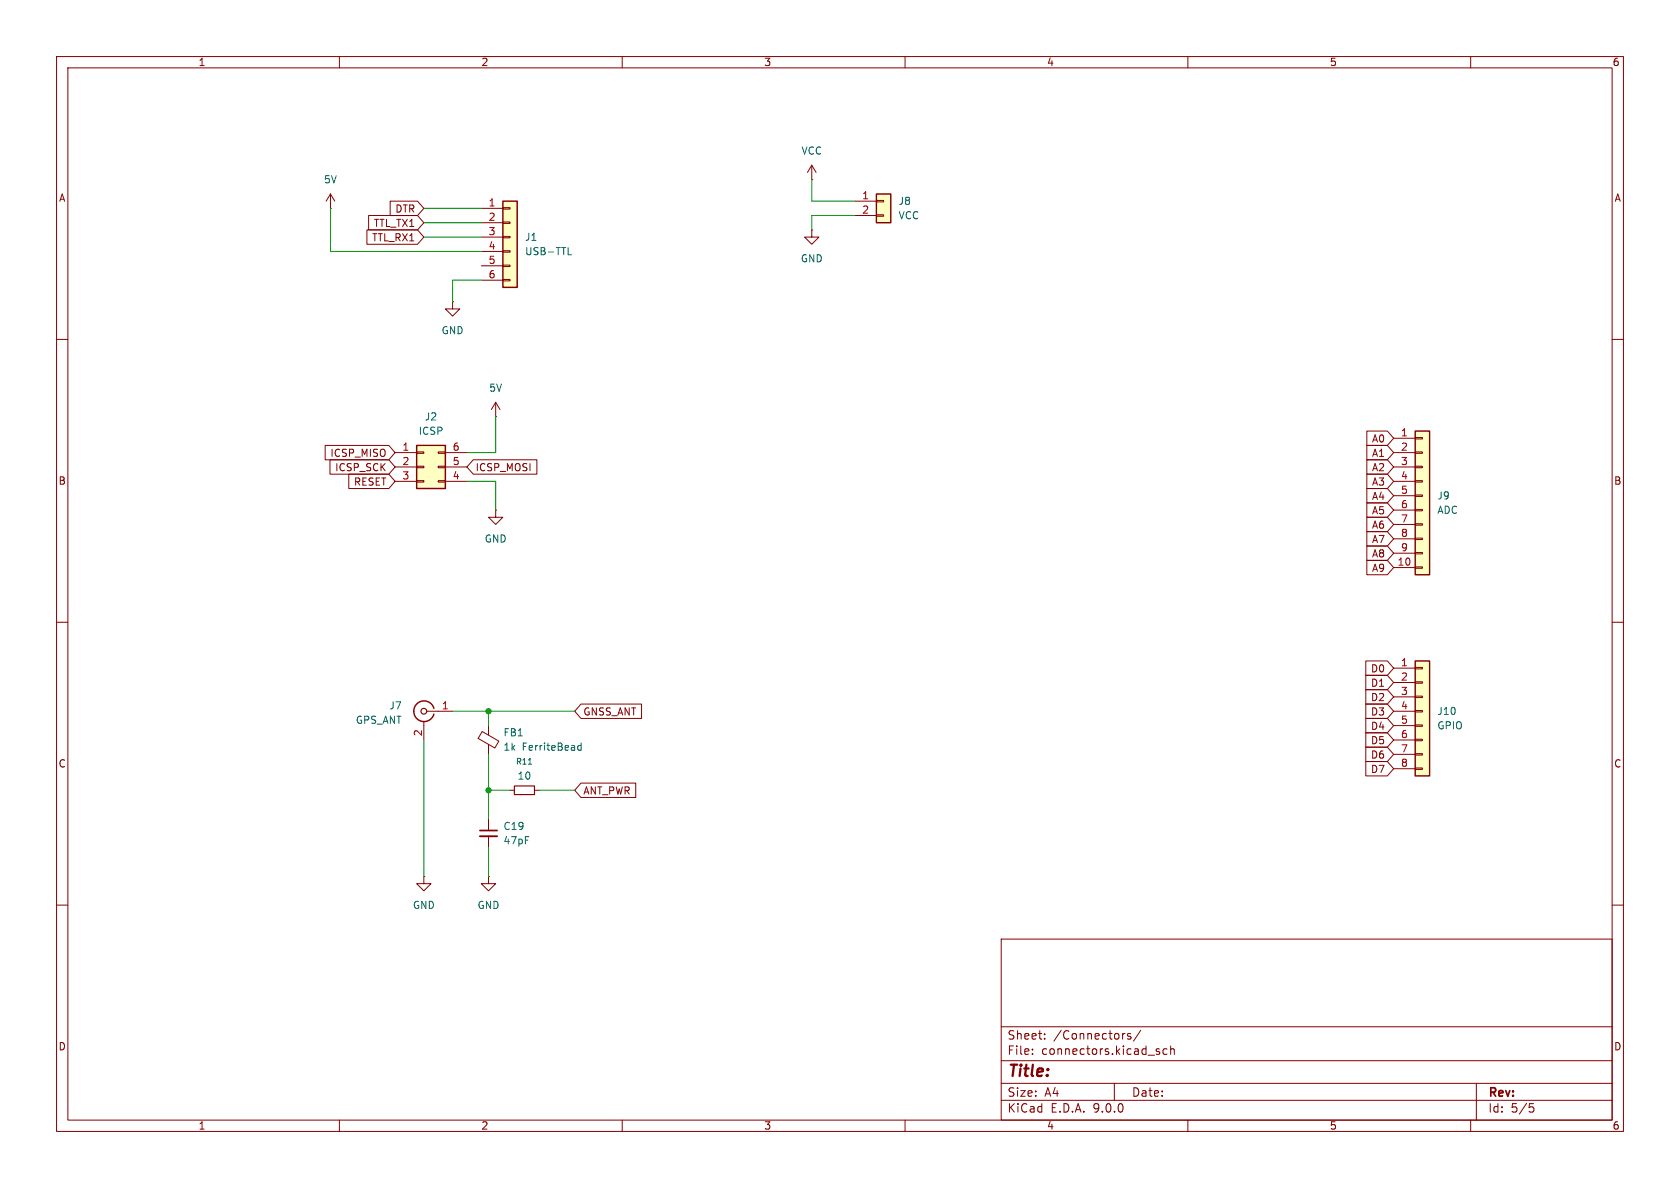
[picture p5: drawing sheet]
<svg xmlns="http://www.w3.org/2000/svg" width="297mm" height="210mm" viewBox="0 0 297 210" stroke-linecap="round" stroke-linejoin="round" font-family="sans-serif">
<g fill="none" stroke="#840000" stroke-width=".18">
<path d="M10 10h277v190h-277zM12 12h273v186h-273zM60 10v2M110 10v2M160 10v2M210 10v2M260 10v2M10 60h2M285 60h2M87.6 90.2v1.2h1.3l-1.3 1.3-1.2-1.3h1.2M87.6 90.2h.1M10 110h2"/>
<path d="M285 110h2M90.2 139.7h.7M94.5 139.7h.7M86.4 144.8v2M86.4 147.8v2.1M10 160h2M177 166h108v32h-108zM285 160h2M60 198v2M110 198v2M160 198v2M177 194.5h108"/>
<path d="M177 191.5h108M177 187.5h108M177 181.5h108M182.5 186.3v.1M182.5 185.5v.1M184.7 183.6v.1M184.7 182.8v.1M197 191.5v3M198.7 182.7h.2M199.9 182.8l-.4-.1-.2 .2 .1 .2 .5 .2v.3h-.6M201.7 182.1l-1.3 2M204.6 185.9l.4 .1v.2l-.2 .2h-.3"/>
<path d="M204.6 185.4l.4 .1M206.3 185.5l-.4-.1-.3 .3v.4l.1 .2h.6M207 185.5l.2-.1 .3 .1 .1 .9M207 184.9v1.5M210 198v2M260 198v2M261 191.5v6.5M270.4 195.1h.7M270.5 195.7h.4l.3 .3-.2 .5-.5 .1"/>
</g>
<path d="M90.9 138.9h3.6v1.6h-3.6z" fill="none" stroke="#840000" stroke-width=".2"/>
<path d="M93.4 135.1h.6" fill="none" stroke="#006464" stroke-width=".18"/>
<path d="M84.8 146.8h3.1" fill="none" stroke="#840000" stroke-width=".3"/>
<path d="M84.8 147.8h3.1" fill="none" stroke="#840000" stroke-width=".33"/>
<path d="M73.7 78.7h5v7.7h-5z" fill="#ffffc2"/>
<path d="M73.7 78.7h5v7.7h-5z" fill="none" stroke="#840000" stroke-width=".25"/>
<g fill="none" stroke="#840000" stroke-width=".18">
<path d="M58.4 36.8h.1M58.4 34.3l-.7 1.3M58.4 34.3l.8 1.3M58.4 34.3v2.5M73.7 79.9h1.2v.2h-1.2zM77.5 79.9h1.2v.2h-1.2zM87.6 73.7h.1M87.6 71.1l-.7 1.3M87.6 71.1l.8 1.3M87.6 71.1v2.6M69.8 80h3.9M69.8 82.6h3.9"/>
<path d="M69.8 85.1h3.9M73.7 82.4h1.2v.3h-1.2zM73.7 85h1.2v.2h-1.2zM77.5 82.4h1.2v.3h-1.2zM77.5 85h1.2v.2h-1.2zM78.7 80h3.8M78.7 82.6h3.8M78.7 85.1h3.8M85.2 129.3l3 1.7-.7 1.2-3-1.7zM86.4 128.3v1.6M86.4 131.6v1.8M74.9 154.9v1.3h1.3l-1.3 1.3-1.2-1.3h1.2"/>
<path d="M74.9 154.9h.1"/>
</g>
<path d="M102.7 131.4v1.2M102.7 131.8h-.3l-.3 .2 .2 .6h.4" fill="none" stroke="#006464" stroke-width=".18"/>
<path d="M88.9 35.6h2.5v15.2h-2.5z" fill="#ffffc2"/>
<path d="M88.9 35.6h2.5v15.2h-2.5z" fill="none" stroke="#840000" stroke-width=".25"/>
<path d="M85.1 36.8h3.8M85.1 39.4h3.8M88.9 36.7h1.3v.3h-1.3zM88.9 39.2h1.3v.3h-1.3zM85.1 41.9h3.8M85.1 44.5h3.8M85.1 47h3.8M85.1 49.5h3.8M88.9 41.8h1.3v.2h-1.3zM88.9 44.3h1.3v.3h-1.3zM88.9 46.9h1.3v.2h-1.3zM88.9 49.4h1.3v.3h-1.3z" fill="none" stroke="#840000" stroke-width=".18"/>
<path d="M100.4 45h.6" fill="none" stroke="#006464" stroke-width=".18"/>
<path d="M154.9 34.3h2.6v5.1h-2.6z" fill="#ffffc2"/>
<path d="M154.9 34.3h2.6v5.1h-2.6z" fill="none" stroke="#840000" stroke-width=".25"/>
<path d="M151.1 35.6h3.8M151.1 38.1h3.8M154.9 35.4h1.3v.3h-1.3zM154.9 38h1.3v.2h-1.3z" fill="none" stroke="#840000" stroke-width=".18"/>
<path d="M250.2 76.2h2.5v25.4h-2.5z" fill="#ffffc2"/>
<path d="M250.2 76.2h2.5v25.4h-2.5z" fill="none" stroke="#840000" stroke-width=".25"/>
<g fill="none" stroke="#840000" stroke-width=".18">
<path d="M143.5 31.8h.1M143.5 29.2l-.8 1.3M143.5 29.2l.8 1.3M143.5 29.2v2.6M80 53.3v1.3h1.3l-1.3 1.3-1.3-1.3h1.3M80 53.3h.1M246.4 77.5h3.8M250.2 77.3h1.3v.3h-1.3zM250.2 79.9h1.3v.2h-1.3zM246.4 80h3.8M246.4 82.6h3.8M246.4 85.1h3.8"/>
<path d="M246.4 87.6h3.8M246.4 90.2h3.8M246.4 92.7h3.8M246.4 95.3h3.8M246.4 97.8h3.8M250.2 82.4h1.3v.3h-1.3zM250.2 85h1.3v.2h-1.3zM250.2 87.5h1.3v.3h-1.3zM250.2 90h1.3v.3h-1.3zM250.2 92.6h1.3v.2h-1.3zM250.2 95.1h1.3v.3h-1.3zM250.2 97.7h1.3v.2h-1.3z"/>
<path d="M246.4 100.3h3.8M250.2 100.2h1.3v.3h-1.3z"/>
</g>
<path d="M250.2 116.8h2.5v20.4h-2.5z" fill="#ffffc2"/>
<path d="M250.2 116.8h2.5v20.4h-2.5zM76.7 125.2a1.81 1.81 0 0 0-2.8-.9 1.81 1.81 0 0 0 0 2.9 1.81 1.81 0 0 0 2.8-1" fill="none" stroke="#840000" stroke-width=".25"/>
<g fill="none" stroke="#840000" stroke-width=".18">
<path d="M65.2 38.1h8.6l1.1 1.3-1.1 1.2h-8.6zM69 35.6h4.8l1.1 1.2-1.1 1.3h-4.8zM64.9 40.6h8.9l1.1 1.3-1.1 1.3h-8.9zM143.5 40.6v1.3h1.3l-1.3 1.3-1.3-1.3h1.3M143.5 40.6h.1M57.5 78.7h11.2l1.1 1.3-1.1 1.3h-11.2zM241.6 76.2h3.7l1.1 1.3-1.1 1.2h-3.7zM241.6 78.7h3.7l1.1 1.3-1.1 1.3h-3.7zM58.3 81.3h10.4l1.1 1.3-1.1 1.2h-10.4zM61.7 83.8h7l1.1 1.3-1.1 1.3h-7zM83.7 81.3h11.2v2.5h-11.2l-1.2-1.2zM241.6 94h3.7l1.1 1.3-1.1 1.2h-3.7z"/>
<path d="M241.6 99.1h3.7l1.1 1.2-1.1 1.3h-3.7zM241.6 88.9h3.7l1.1 1.3-1.1 1.2h-3.7zM241.6 91.4h3.7l1.1 1.3-1.1 1.3h-3.7zM241.6 96.5h3.7l1.1 1.3-1.1 1.3h-3.7zM241.6 86.4h3.7l1.1 1.2-1.1 1.3h-3.7zM241.6 81.3h3.7l1.1 1.3-1.1 1.2h-3.7zM241.6 83.8h3.7l1.1 1.3-1.1 1.3h-3.7zM241.5 116.8h3.8l1.1 1.3-1.1 1.3h-3.8zM241.5 119.4h3.8l1.1 1.3-1.1 1.2h-3.8zM246.4 118.1h3.8M250.2 118h1.3v.2h-1.3zM74.9 127.5v3.3"/>
<path d="M75.4 125.7h4.6M102.7 138.4h9.7v2.6h-9.7l-1.1-1.3zM102.7 124.5h10.7v2.5h-10.7l-1.1-1.3zM241.5 129.5h3.8l1.1 1.3-1.1 1.3h-3.8zM241.5 132.1h3.8l1.1 1.3-1.1 1.2h-3.8zM241.5 134.6h3.8l1.1 1.3-1.1 1.3h-3.8zM241.5 127h3.8l1.1 1.3-1.1 1.2h-3.8zM241.5 124.5h3.8l1.1 1.2-1.1 1.3h-3.8zM241.5 121.9h3.8l1.1 1.3-1.1 1.3h-3.8zM246.4 120.7h3.8M246.4 123.2h3.8M246.4 125.7h3.8"/>
<path d="M246.4 128.3h3.8M246.4 130.8h3.8M246.4 133.4h3.8M246.4 135.9h3.8M250.2 120.5h1.3v.3h-1.3zM250.2 123.1h1.3v.2h-1.3zM250.2 125.6h1.3v.3h-1.3zM250.2 128.1h1.3v.3h-1.3zM250.2 130.7h1.3v.2h-1.3zM250.2 133.2h1.3v.3h-1.3zM250.2 135.8h1.3v.2h-1.3zM86.4 154.9v1.3h1.2l-1.2 1.3-1.3-1.3h1.3"/>
<path d="M86.4 154.9h.1"/>
</g>
<circle cx="74.9" cy="125.7" r=".51" fill="none" stroke="#840000" stroke-width=".2"/>
<g fill="none" stroke="#009600" stroke-width=".18">
<path d="M58.4 36.8v7.7h26.7M74.9 39.4h10.2M74.9 36.8h10.2M143.5 31.8v3.8h7.6M151.1 38.1h-7.6v2.5M74.9 41.9h10.2M85.1 49.5h-5.1v3.8M87.6 73.7v6.3h-5.1M82.5 85.1h5.1v5.1M74.9 130.8v24.1M80 125.7h21.6M86.4 125.7v2.6"/>
<path d="M86.4 133.4v11.4M86.4 139.7h3.8M95.2 139.7h6.4M86.4 149.9v5"/>
</g>
<g fill="#009600" stroke="#009600" stroke-width=".18">
<circle cx="86.4" cy="125.7" r=".46"/>
<circle cx="86.4" cy="139.7" r=".46"/>
</g>
<text font-size="2.8" fill="#840000" x="178" y="190.9">Title:</text>
<g font-size="2.1" fill="#840000">
<text x="178" y="184">Sheet:</text>
<text x="186.2" y="184">/Connectors/</text>
<text x="178" y="186.7">File:</text>
<text x="184.1" y="186.7">connectors.kicad_sch</text>
<text x="178" y="196.9">KiCad</text>
<text x="178" y="194.1">Size:</text>
<text x="184.7" y="194.1">A4</text>
<text x="185.7" y="196.9">E.D.A.</text>
<text x="193.3" y="196.9">9.0.0</text>
<text x="200" y="194.1">Date:</text>
<text x="263" y="194.3">Rev:</text>
<text x="263" y="196.9">Id:</text>
<text x="267.1" y="196.9">5/5</text>
</g>
<g font-size="1.8" fill="#840000">
<text x="35" y="11.9">1</text>
<text x="85" y="11.9">2</text>
<text x="135" y="11.9">3</text>
<text x="185" y="11.9">4</text>
<text x="235" y="11.9">5</text>
<text x="285" y="11.9">6</text>
<text x="10.3" y="35.9">A</text>
<text x="285.3" y="35.9">A</text>
<text x="66" y="40.3">TTL_TX1</text>
<text x="69.8" y="37.8">DTR</text>
<text x="65.7" y="42.9">TTL_RX1</text>
<text x="58.3" y="81">ICSP_MISO</text>
<text x="59.1" y="83.5">ICSP_SCK</text>
<text x="84" y="83.5">ICSP_MOSI</text>
<text x="242.4" y="78.4">A0</text>
<text x="242.4" y="81">A1</text>
<text x="242.4" y="83.5">A2</text>
<text x="10.3" y="85.9">B</text>
<text x="62.5" y="86">RESET</text>
<text x="242.4" y="88.6">A4</text>
<text x="242.4" y="86">A3</text>
<text x="285.3" y="85.9">B</text>
<text x="242.4" y="91.1">A5</text>
<text x="242.4" y="93.7">A6</text>
<text x="242.4" y="96.2">A7</text>
<text x="242.4" y="101.3">A9</text>
<text x="242.4" y="98.7">A8</text>
<text x="242.3" y="119.1">D0</text>
<text x="242.3" y="124.1">D2</text>
<text x="242.3" y="121.6">D1</text>
<text x="103" y="126.7">GNSS_ANT</text>
<text x="242.3" y="131.8">D5</text>
<text x="242.3" y="129.2">D4</text>
<text x="242.3" y="126.7">D3</text>
<text x="10.3" y="135.9">C</text>
<text x="242.3" y="134.3">D6</text>
<text x="242.3" y="136.8">D7</text>
<text x="285.3" y="135.9">C</text>
<text x="103" y="140.7">ANT_PWR</text>
<text x="10.3" y="185.9">D</text>
<text x="285.3" y="185.9">D</text>
<text x="35" y="199.9">1</text>
<text x="85" y="199.9">2</text>
<text x="135" y="199.9">3</text>
<text x="185" y="199.9">4</text>
<text x="235" y="199.9">5</text>
<text x="285" y="199.9">6</text>
</g>
<g font-size="1.8" fill="#006464">
<text x="141.6" y="27.5">VCC</text>
<text x="57.2" y="32.6">5V</text>
<text x="158.8" y="36.4">J8</text>
<text x="158.8" y="39">VCC</text>
<text x="92.7" y="42.8">J1</text>
<text x="92.7" y="45.3">USB-TTL</text>
<text x="141.5" y="46.6">GND</text>
<text x="78" y="59.3">GND</text>
<text x="86.4" y="69.4">5V</text>
<text x="73.9" y="77.1">ICSP</text>
<text x="75" y="74.5">J2</text>
<text x="254" y="88.5">J9</text>
<text x="254" y="91">ADC</text>
<text x="85.6" y="96.1">GND</text>
<text x="68.7" y="125.6">J7</text>
<text x="62.8" y="128.2">GPS_ANT</text>
<text x="88.9" y="130.4">FB1</text>
<text x="254" y="129.1">GPIO</text>
<text x="254" y="126.6">J10</text>
<text x="88.9" y="132.9">1k</text>
<text x="92.3" y="132.9">FerriteBead</text>
<text x="91.4" y="138">10</text>
<text x="88.9" y="146.9">C19</text>
<text x="88.9" y="149.5">47pF</text>
<text x="72.9" y="160.9">GND</text>
<text x="84.3" y="160.9">GND</text>
</g>
<g font-size="1.8" fill="#a90000">
<text x="152.3" y="35.3">1</text>
<text x="86.3" y="36.6">1</text>
<text x="86.3" y="39.1">2</text>
<text x="86.3" y="41.7">3</text>
<text x="152.3" y="37.8">2</text>
<text x="86.3" y="44.2">4</text>
<text x="86.3" y="46.7">5</text>
<text x="86.3" y="49.3">6</text>
<text x="247.6" y="77.2">1</text>
<text x="71" y="79.8">1</text>
<text x="71" y="82.3">2</text>
<text x="79.9" y="79.8">6</text>
<text x="79.9" y="82.3">5</text>
<text x="247.6" y="79.8">2</text>
<text x="247.6" y="82.3">3</text>
<text x="71" y="84.8">3</text>
<text x="79.9" y="84.8">4</text>
<text x="247.6" y="84.8">4</text>
<text x="247.6" y="87.4">5</text>
<text x="247.6" y="89.9">6</text>
<text x="247.6" y="92.5">7</text>
<text x="247.6" y="95">8</text>
<text x="247" y="100.1">10</text>
<text x="247.6" y="97.5">9</text>
<text x="247.6" y="117.9">1</text>
<text x="78" y="125.5">1</text>
<text x="247.6" y="120.4">2</text>
<text x="247.6" y="122.9">3</text>
<text x="247.6" y="125.5">4</text>
<text x="74.7" y="130.2" transform="rotate(-90 74.7 130.2)">2</text>
<text x="247.6" y="128">5</text>
<text x="247.6" y="130.6">6</text>
<text x="247.6" y="133.1">7</text>
<text x="247.6" y="135.6">8</text>
</g>
<text font-size="1.4" fill="#006464" x="91.1" y="135.4">R11</text>
</svg>
